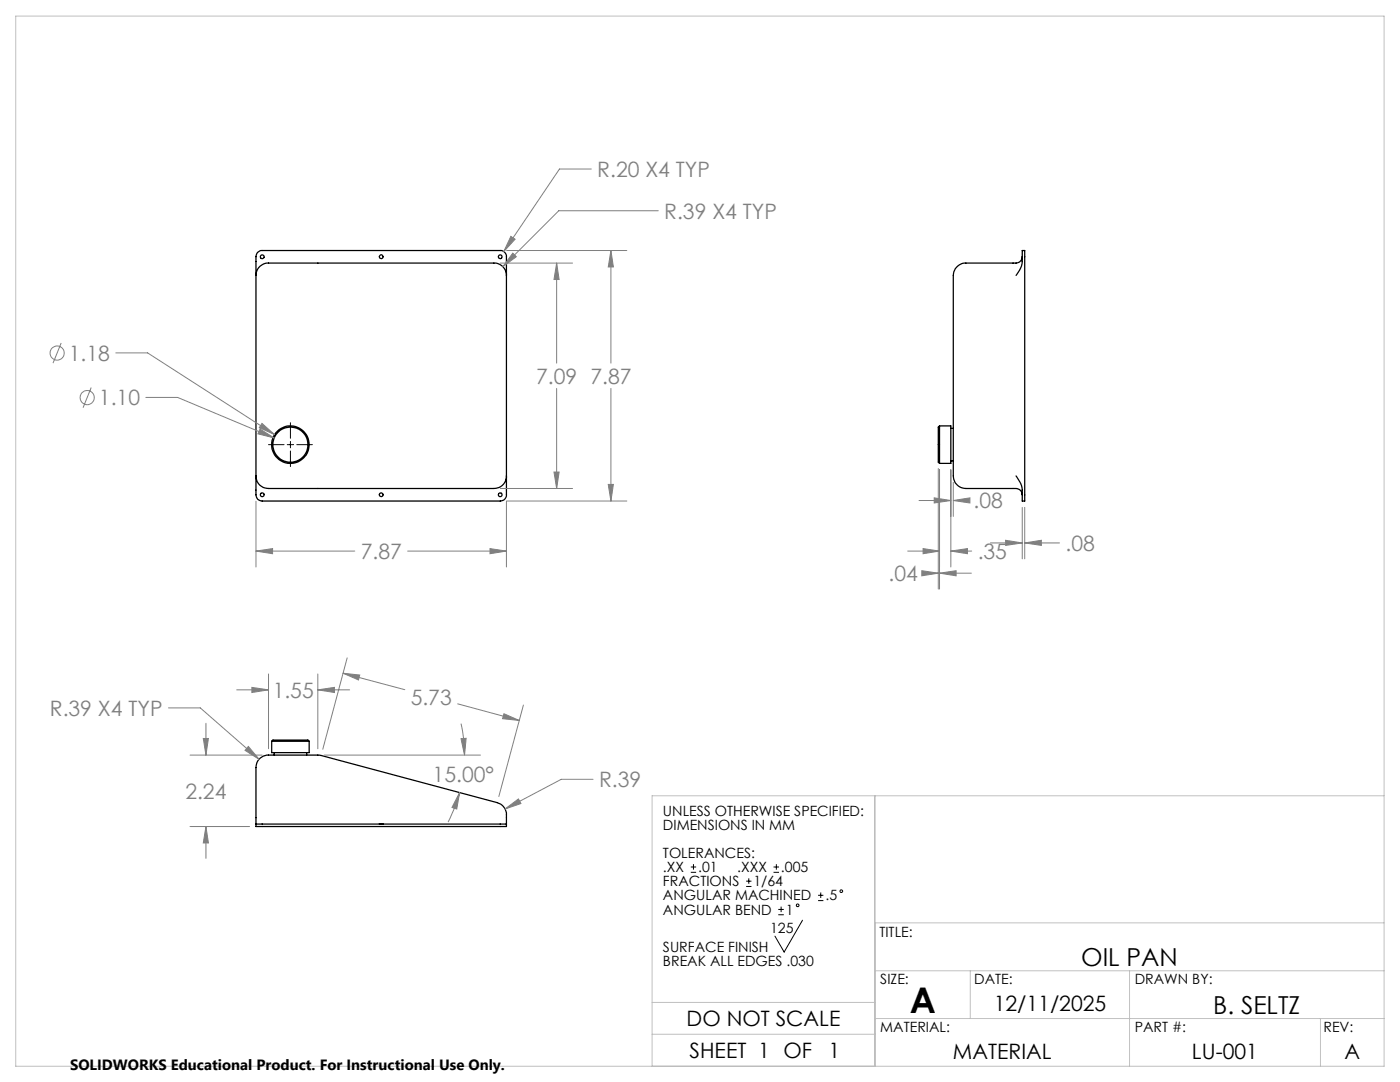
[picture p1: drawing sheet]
<svg xmlns="http://www.w3.org/2000/svg" width="279mm" height="216mm" viewBox="0 0 279 216" stroke-linecap="round" stroke-linejoin="round" font-family="sans-serif">
<g fill="none" stroke="#000" stroke-width=".25">
<path d="M51.1 55a2.46 2.46 0 0 1 2.5-2.5h45a2.46 2.46 0 0 1 2.5 2.5M51.1 55v-3.8a1.21 1.21 0 0 1 1.2-1.2h47.5a1.21 1.21 0 0 1 1.3 1.2v3.8M51.1 55v40M101.1 55v40M204 51.2v-1.2h.5v50h-.5v-1.3M204 51.2a4.6 4.6 0 0 1-1.2 3.8M204 51.2a1.26 1.26 0 0 1-1.2 1.3h-10a2.51 2.51 0 0 0-2.5 2.5v40a2.52 2.52 0 0 0 2.5 2.5h10a1.26 1.26 0 0 1 1.2 1.2M51.1 95a2.46 2.46 0 0 0 2.5 2.5h45a2.46 2.46 0 0 0 2.5-2.5M51.1 95v3.7a1.21 1.21 0 0 0 1.2 1.3h47.5a1.21 1.21 0 0 0 1.3-1.3v-3.7M187.5 85h2.3v7.5h-2.3M187.5 85v7.5M187.5 85a1.51 1.51 0 0 0-.2 1.4v5.8l.2 .3"/>
<path d="M189.8 85.5h.5M189.8 92h.5M202.8 95l.9 1.4a4.1 4.1 0 0 1 .3 2.3M54.2 147.9h7.5M54.2 147.9v2.3h7.5v-2.3M54.2 147.9l.3-.2h5.8a1.51 1.51 0 0 1 1.4 .2M54.7 150.2v.5M61.2 150.2v.5M51.1 164.4h50M51.1 164.4v.5h50v-.5M51.1 164.4v-11.2a2.46 2.46 0 0 1 2.5-2.5h10.3l35.3 9.5a2.67 2.67 0 0 1 1.9 3.1v1.1M75.7 164.4h.7"/>
<circle cx="52.3" cy="51.2" r=".38"/>
<circle cx="76.1" cy="51.2" r=".37"/>
<circle cx="99.8" cy="51.3" r=".37"/>
<circle cx="52.3" cy="98.7" r=".38"/>
<circle cx="57.9" cy="88.7" r="3.5"/>
<circle cx="58" cy="88.7" r="3.7"/>
<circle cx="76.1" cy="98.7" r=".37"/>
<circle cx="99.8" cy="98.7" r=".38"/>
</g>
<g fill="none" stroke="#808080" stroke-width=".2">
<path d="M118 33.7h-6.3l-11.2 16.5M99.8 52.5h14.5M101.1 50h24M102 47.2l.8 .5-2.3 2.5zM102.3 50.5l.7 .7-2.6 2zM111.1 52.5l.5 3.3h-1zM111.1 52.5v20M121.9 50l.5 3.3h-1zM121.9 50v22.5M131.4 42.1h-19.9l-11.1 11.1M12.2 68.4l-1.6 4.1M18.2 77.3l-1.6 4.1"/>
<path d="M23.1 70.4h6.4l25.3 16.3M29.1 79.3h6.4l19.2 8.1M111.1 77.5v20M121.9 77.5v22.5M51.9 85.6l2.8 1.8-3.2-.8zM52.3 84.5l2.5 2.2-3-1.4zM99.8 97.5h14.5M101.1 100h24M110.6 94.2h1l-.5 3.3zM121.4 96.7h1l-.5 3.3zM183.4 99.9h6.4M186.4 99.3l3.4 .6-3.4 .5z"/>
<path d="M187.3 93.5v24M187.5 93.7v23.8M189.8 93.7v19.4M190.3 99.9l3.3-.6v1.1zM190.3 96.2v6.8M190.3 99.9h2.8M51.1 110l3.3-.5v1zM51.1 100v13.1M51.1 110h19.7M81.4 110h19.7M97.8 109.5l3.3 .5-3.3 .5zM101.1 100v13.1"/>
<path d="M181.2 110h6.3M184 113.9l3.3 .5-3.3 .5zM184.2 109.5l3.3 .5-3.3 .5zM184.4 114.4h2.9M187.5 114.4l3.3-.5v1zM187.5 114.4h6.4M189.8 110l3.3-.5v1zM189.8 110h4.1M197.7 108.3h6.3M200.7 107.8l3.3 .5-3.3 .5zM204 101.2v10.3M204.5 108.3l3.3-.5v1z"/>
<path d="M204.5 101.2v10.3M204.5 108.3h7M47.2 137.7h6.4M50.3 137.2l3.3 .5-3.3 .5zM53.6 134.5v14.9M63.4 137.7l3.3-.5v1zM63.4 134.5v14.9M63.4 137.7h6.4M68.5 134.3l3.3 .4-.3 1zM68.5 134.3l12.3 3.3M69.3 131.3l-4.9 18.2M33.6 141.3h6.4l11.7 10.2"/>
<path d="M37.9 150.7h14.4M40.6 147.4h1l-.5 3.3zM41.1 144.3v6.4M49.6 148.9l2.1 2.6-2.8-1.8zM64.7 150.7h31.2M91.3 140.4l12.3 3.4M91.7 158.2l-.5 3.2-1-.3zM91.7 158.2a30 30 0 0 1-2.3 5.8M92 147.4l1-.1-.3 3.4zM92 144.4a27.9 27.9 0 0 1 .7 6.3M100.6 142.4l3 1.4-3.3-.4zM104.5 140.7l-4.9 18.2"/>
<path d="M118.4 155.5h-6.4l-11.2 5.9M37.9 164.9h11.9M41.1 164.9l.5 3.3h-1zM41.1 164.9v6.4M100.8 161.4l2.7-2 .5 .9z"/>
<circle cx="11.4" cy="70.5" r="1.4"/>
<circle cx="17.4" cy="79.3" r="1.41"/>
</g>
<g fill="none" stroke="#000" stroke-width=".2">
<path d="M53.6 88.7h3.1M57.3 88.7h1.3M58 84.3v3.2M58 88.1v1.3M58 90v3.1M59.2 88.7h3.1M137.9 174.1h1M137.9 173h1M138.4 172.4v1.1M148.9 176.9h1.1M148.9 175.8h1.1M149.4 175.3v1.1"/>
<path d="M154.4 174.1h1.1M154.4 173h1.1M154.9 172.4v1.1M163.3 179.7h1M163.3 178.6h1M163.8 178.1v1.1M155.3 182.5h1.1M155.3 181.5h1.1M155.9 180.9v1.1M160.2 183.6l-3.7 6.4-1.8-3.2"/>
<circle cx="167.9" cy="177.8" r=".27"/>
<circle cx="159.2" cy="180.6" r=".27"/>
</g>
<path d="M3.1 3.2h273.1v209.6h-273.1zM174.6 158.8v54M276.2 158.8h-146.1v54M174.6 193.7h101.6M174.6 184.1h101.6M193.6 193.7v9.5M225.4 193.7v19.1M130.1 200h44.5M130.1 206.4h44.5M174.6 203.2h101.6M263.5 203.2v9.6" fill="none" stroke="#c0c0c0" stroke-width=".2"/>
<path d="M51.1 110l3.3-.5v1zM97.8 109.5l3.3 .5-3.3 .5zM102 47.2l-1.5 3 2.3-2.5zM52.3 84.5l-.5 .8 3 1.4zM51.9 85.6l-.4 1 3.2 .8zM121.9 50l.5 3.3h-1zM121.4 96.7h1l-.5 3.3zM102.3 50.5l-1.9 2.7 2.6-2zM111.1 52.5l.5 3.3h-1zM110.6 94.2h1l-.5 3.3zM50.3 137.2l3.3 .5-3.3 .5zM63.4 137.7l3.3-.5v1zM49.6 148.9l-.7 .8 2.8 1.8zM40.6 147.4h1l-.5 3.3zM41.1 164.9l.5 3.3h-1zM100.8 161.4l3.2-1.1-.5-.9zM91.7 158.2l-.5 3.2-1-.3zM92 147.4l1-.1-.3 3.4zM68.5 134.3l3.3 .4-.3 1zM100.6 142.4l3 1.4-3.3-.4zM200.7 107.8l3.3 .5-3.3 .5zM204.5 108.3l3.3-.5v1zM190.3 99.9l3.3-.6v1.1zM186.4 99.3l3.4 .6-3.4 .5zM189.8 110l3.3-.5v1zM184.2 109.5l3.3 .5-3.3 .5zM187.5 114.4l3.3-.5v1zM184 113.9l3.3 .5-3.3 .5z" fill="#808080"/>
<text font-size="7.1" x="181.6" y="202">A</text>
<g font-size="4.9">
<text x="215.8" y="192.8">OIL PAN</text>
<text x="242.1" y="202.3">B. SELTZ</text>
</g>
<g font-size="4.2" fill="#808080">
<text x="119.2" y="35.3">R.20 X4 TYP</text>
<text x="132.6" y="43.6">R.39 X4 TYP</text>
<text x="13.7" y="72">1.18</text>
<text x="107" y="76.6">7.09 7.87</text>
<text x="19.7" y="80.9">1.10</text>
<text x="194.3" y="101.4">.08</text>
<text x="72" y="111.6">7.87</text>
<text x="195.1" y="111.6">.35</text>
<text x="212.7" y="109.9">.08</text>
<text x="177.3" y="116">.04</text>
<text x="9.9" y="142.8">R.39 X4 TYP</text>
<text x="54.4" y="139.2">1.55</text>
<text x="82" y="140.6">5.73</text>
<text x="37" y="159.4">2.24</text>
<text x="86.3" y="156">15.00°</text>
<text x="119.6" y="157.1">R.39</text>
</g>
<g font-size="4.2">
<text x="198.3" y="201.7">12/11/2025</text>
<text x="137" y="204.7">DO NOT SCALE</text>
<text x="137.6" y="211.1">SHEET 1 OF</text>
<text x="165.4" y="211.1">1</text>
<text x="190.2" y="211.2">MATERIAL</text>
<text x="237.9" y="211.2">LU-001</text>
<text x="268.3" y="211.2">A</text>
</g>
<text font-size="3" x="14" y="213.5">SOLIDWORKS Educational Product. For Instructional Use Only.</text>
<g font-size="2.8">
<text x="132.3" y="162.7">UNLESS OTHERWISE SPECIFIED:</text>
<text x="132.3" y="165.6">DIMENSIONS IN MM</text>
<text x="132.3" y="171.2">TOLERANCES:</text>
<text x="132.3" y="176.9">FRACTIONS</text>
<text x="132.3" y="174">.XX</text>
<text x="132.3" y="179.7">ANGULAR MACHINED</text>
<text x="139.3" y="174">.01</text>
<text x="147.1" y="174">.XXX</text>
<text x="150.4" y="176.9">1/64</text>
<text x="155.9" y="174">.005</text>
<text x="164.7" y="179.7">.5</text>
<text x="132.3" y="182.5">ANGULAR BEND</text>
<text x="156.8" y="182.5">1</text>
<text x="132.3" y="189.9">SURFACE FINISH</text>
<text x="153.7" y="186.2">125</text>
<text x="175.5" y="186.9">TITLE:</text>
<text x="132.3" y="192.8">BREAK ALL EDGES .030</text>
<text x="175.7" y="196.4">SIZE:</text>
<text x="194.4" y="196.4">DATE:</text>
<text x="226.5" y="196.4">DRAWN BY:</text>
<text x="175.7" y="206">MATERIAL:</text>
<text x="226.5" y="206">PART #:</text>
<text x="264.1" y="206">REV:</text>
</g>
</svg>
